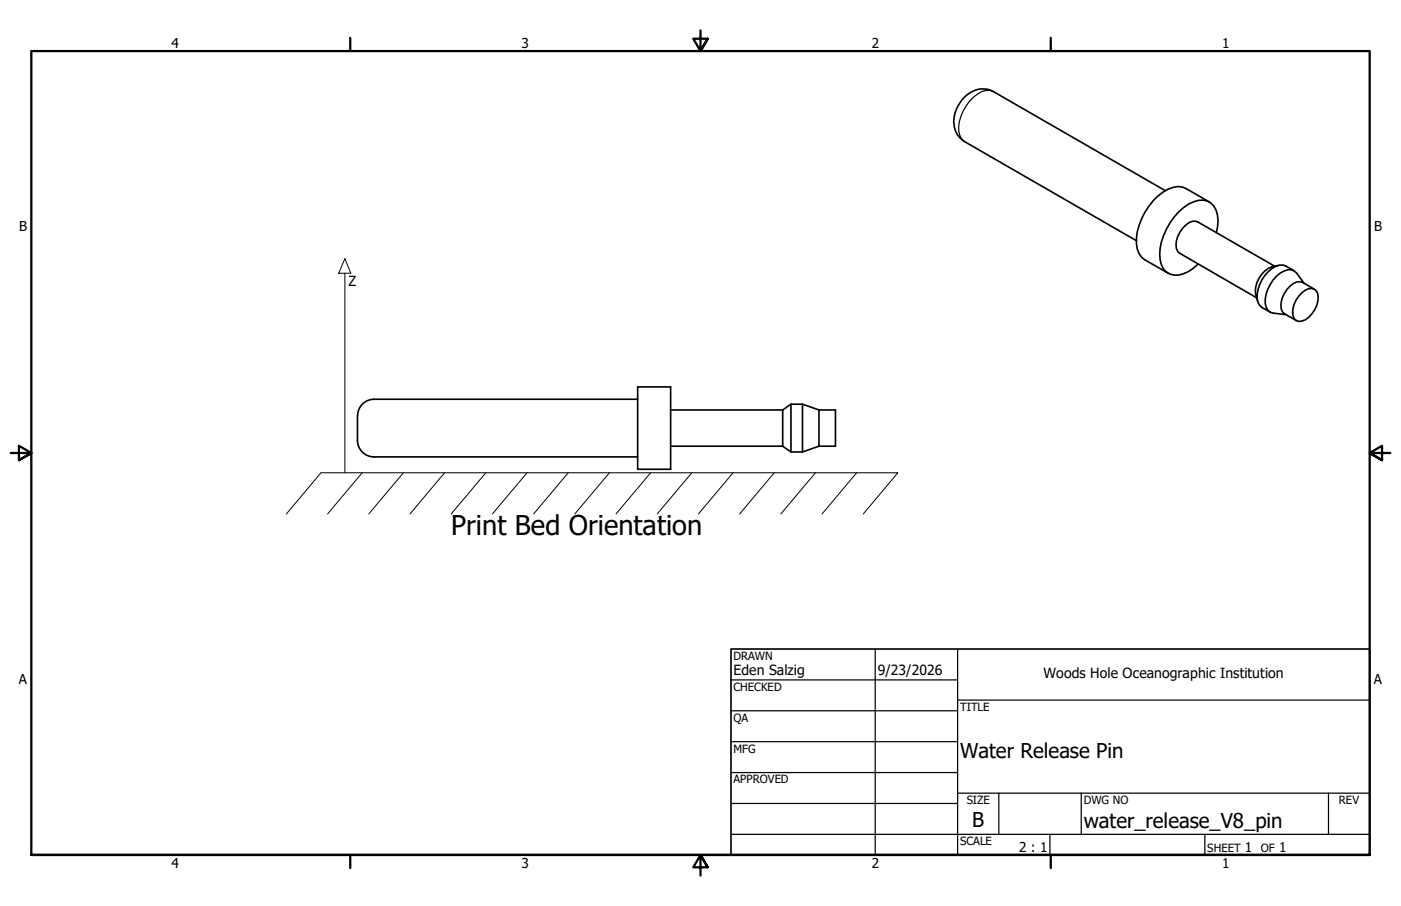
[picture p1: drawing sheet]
<svg xmlns="http://www.w3.org/2000/svg" width="432mm" height="279mm" viewBox="0 0 432 279" stroke-linecap="round" stroke-linejoin="round" font-family="sans-serif">
<!-- layer: Visible (ANSI) -->
<g fill="none" stroke="#000" stroke-width=".51">
<path d="M359.2 58.8l-53-30.5a7.6 7.6 0 0 0-10 2.9 8.6 8.6 0 0 0 .2 11.9l53.9 31.1M372.7 62.3l-7.1-4.1a6.3 6.3 0 0 0-7.1 1 19.8 19.8 0 0 0-8.2 16 6 6 0 0 0 2.6 4.9l7.1 4.2M374.9 71.8a8.6 8.6 0 0 0-1.7-9.2 5.2 5.2 0 0 0-5.3-.4 18.8 18.8 0 0 0-10 12.4 11.2 11.2 0 0 0 .7 8.3 4.9 4.9 0 0 0 6.1 1.6l1.6-.7 3-2.4M392.9 82.1l-23.7-13.6a3.3 3.3 0 0 0-3.8 1 7.4 7.4 0 0 0-2.4 8l.6 .6 23.7 13.7M394 81.9a8 8 0 0 0-6.4 11M398.8 83.5l-2.5-1.5a4.7 4.7 0 0 0-5.4 1.8 10.5 10.5 0 0 0-3.2 9.5l1.2 1.5 2.6 1.5M401.3 90.2a2.99 2.99 0 0 1 4.5-.4 7 7 0 0 1-2.4 8.1 3.1 3.1 0 0 1-4.5 .4 7 7 0 0 1 2.4-8.1zM401.9 87.3l-2.3-3.1a2.87 2.87 0 0 0-3.8-.6 11.2 11.2 0 0 0-5.8 10 2.98 2.98 0 0 0 2.5 3l3.8 .4M405.1 89.2l-3.6-2.1a3.3 3.3 0 0 0-3.8 1 7.4 7.4 0 0 0-2.4 8.1l4.2 2.7M196.5 119.3h10.2v25.4h-10.2zM110.2 135.8a5.1 5.1 0 0 0 5.1 5.1h81.2M110.2 128.2v7.6"/>
<path d="M196.5 123.1h-81.2a5 5 0 0 0-5.1 5.1M206.7 126.4h34.5M206.7 137.6h34.5M241.2 126.4v11.2M241.2 137.6l2.6 1.8M243.8 124.7v14.7M243.8 124.7l-2.6 1.7M243.8 124.7h3.5M247.3 124.7l5.1 1.7h5.1v11.2h-5.1M247.3 124.7v14.7M252.4 137.6l-5.1 1.8h-3.5M252.4 126.4v11.2"/>
</g>
<!-- layer: Visible Narrow (ANSI) -->
<path d="M306.2 28.3a4.6 4.6 0 0 0-4.8 .6 13.6 13.6 0 0 0-5.9 11.8l1 2.3 .8 .7" fill="none" stroke="#000" stroke-width=".38"/>
<!-- layer: Border (ANSI) -->
<path d="M107.9 11.7v4M215.9 9.4v6.3l-2.2-3.8h4.4l-2.2 3.8 2.2-3.8M323.8 11.7v4M3.3 139.7h6.4l-3.9-2.2v4.4l3.9-2.2-3.9 2.2M428.5 139.7h-6.4l3.9-2.2v4.4l-3.9-2.2 3.9 2.2M9.7 263.7v-248h412.4v248h-412.4h412.4M107.9 263.7v4M218.1 267.5l-2.2-3.8 2.2 3.8h-4.4l2.2-3.8v6.3M323.8 263.7v4" fill="none" stroke="#000" stroke-width=".7"/>
<!-- layer: Title (ANSI) -->
<g fill="none" stroke="#000" stroke-width=".38">
<path d="M225.3 209.7h69.8M225.3 219.2h69.8M269.7 200.2v63.5M295.1 215.9h127M295.1 200.2v63.5M225.3 228.7h69.8M225.3 238.3h69.8M225.3 257.3h196.8M225.3 247.8h69.8M295.1 244.6h127M307.8 244.6v12.7M323.6 257.3v6.4"/>
<path d="M333.2 244.6v12.7M371.3 257.3v6.4M409.4 244.6v12.7"/>
</g>
<path d="M225.3 200.2h196.8v63.5h-196.8z" fill="none" stroke="#000" stroke-width=".51"/>
<!-- layer: Sketch Geometry (ANSI) -->
<g fill="none" stroke="#000" stroke-width=".31">
<path d="M106.3 79.8l1.8 4.5h-3.7zM106.3 84.3v61.5M88.3 158.5l10.6-12.7h177.8l-10.6 12.7M111.6 145.8l-10.6 12.7M124.3 145.8l-10.6 12.7M137 145.8l-10.6 12.7M149.7 145.8l-10.6 12.7M162.4 145.8l-10.6 12.7M175.1 145.8l-10.6 12.7M187.8 145.8l-10.6 12.7M200.5 145.8l-10.6 12.7M213.2 145.8l-10.6 12.7"/>
<path d="M225.9 145.8l-10.6 12.7M238.6 145.8l-10.6 12.7M251.3 145.8l-10.6 12.7M264 145.8l-10.6 12.7"/>
</g>
<text font-size="8.4" x="139.1" y="164.8">Print Bed Orientation</text>
<g font-size="6.3">
<text x="295.9" y="233.7">Water Release Pin</text>
<text x="299.7" y="255.1">B</text>
<text x="334" y="255.3">water_release_V8_pin</text>
</g>
<g font-size="4.3">
<text x="107.4" y="88.2">Z</text>
<text x="226.1" y="208">Eden Salzig</text>
<text x="270.5" y="208.2">9/23/2026</text>
<text x="321.6" y="209.2">Woods Hole Oceanographic Institution</text>
</g>
<g font-size="4.2">
<text x="52.8" y="14.7">4</text>
<text x="160.8" y="14.7">3</text>
<text x="268.7" y="14.7">2</text>
<text x="376.7" y="14.7">1</text>
<text x="5.9" y="71.4">B</text>
<text x="423.5" y="71.4">B</text>
<text x="5.8" y="211.1">A</text>
<text x="423.4" y="211.1">A</text>
<text x="314.1" y="262.9">2 : 1</text>
<text x="383.7" y="262.8">1</text>
<text x="394.2" y="262.8">1</text>
<text x="52.8" y="267.7">4</text>
<text x="160.8" y="267.7">3</text>
<text x="268.7" y="267.7">2</text>
<text x="376.7" y="267.7">1</text>
</g>
<g font-size="3.5">
<text x="226.1" y="203.5">DRAWN</text>
<text x="226.1" y="213">CHECKED</text>
<text x="295.9" y="219.2">TITLE</text>
<text x="226.1" y="222.6">QA</text>
<text x="226.1" y="232.1">MFG</text>
<text x="226.1" y="241.6">APPROVED</text>
<text x="297.9" y="248">SIZE</text>
<text x="334" y="248">DWG NO</text>
<text x="412.7" y="247.9">REV</text>
<text x="295.9" y="260.7">SCALE</text>
<text x="372.1" y="262.8">SHEET</text>
<text x="388.6" y="262.8">OF</text>
</g>
</svg>
